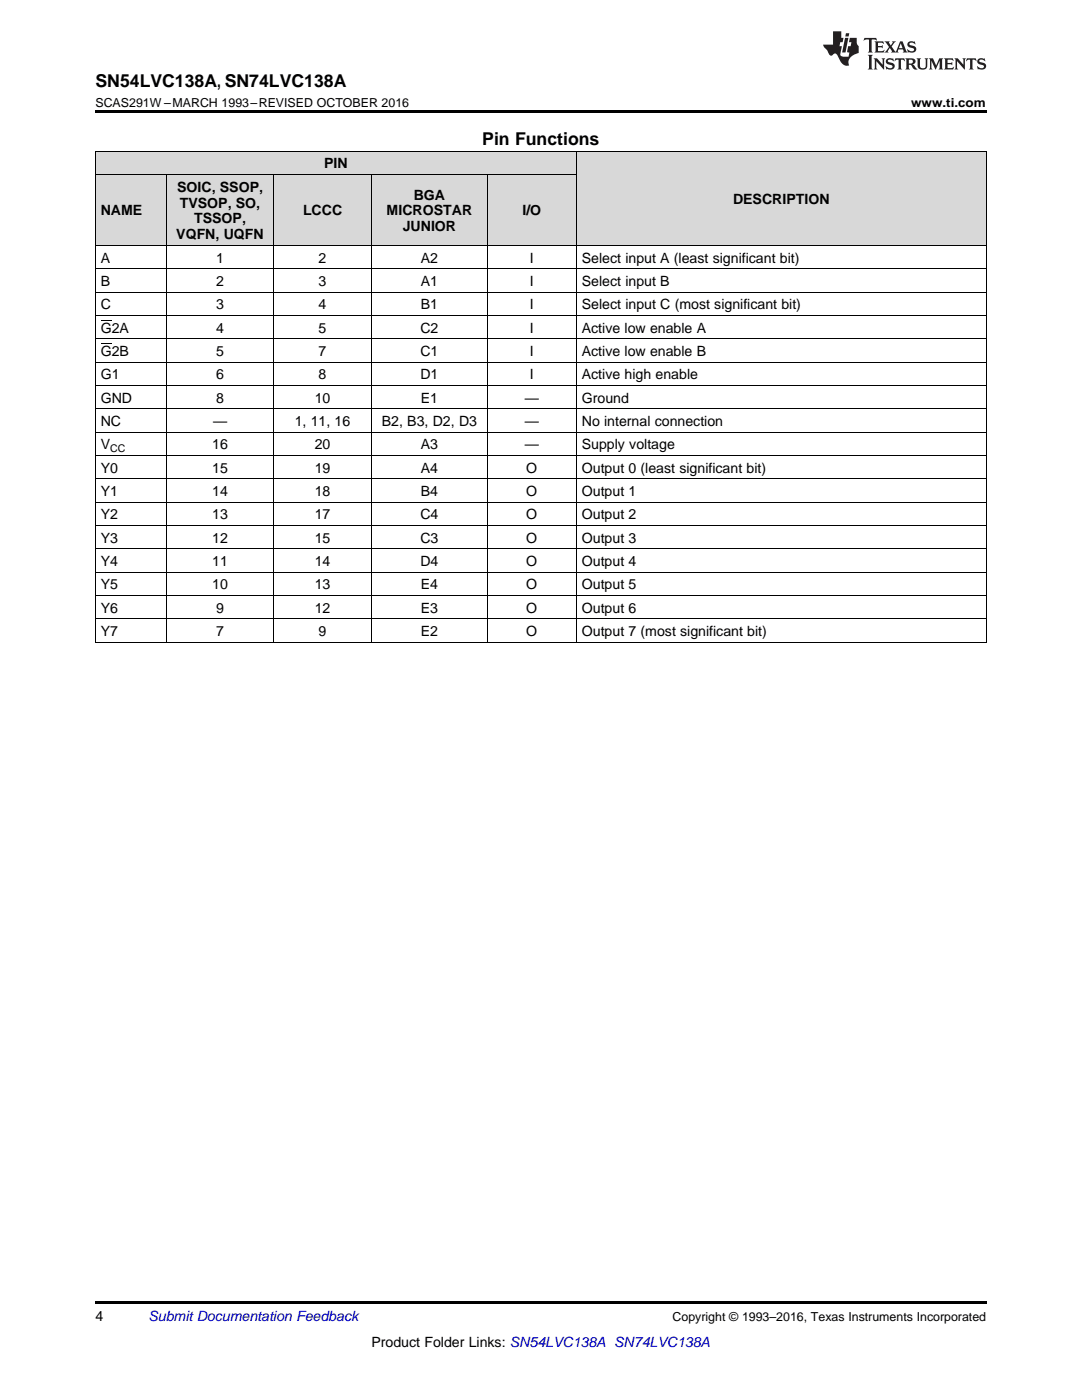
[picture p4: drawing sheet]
<svg xmlns="http://www.w3.org/2000/svg" width="216mm" height="279mm" viewBox="0 0 216 279" stroke-linecap="round" stroke-linejoin="round" font-family="sans-serif">
<g fill="#d8d8d8">
<path d="M115 30.2h81.8v18.8h-81.8z"/>
<path d="M19 34.9h14.3v14.1h-14.3z"/>
<path d="M33.3 34.9h21.3v14.1h-21.3z"/>
<path d="M54.6 34.9h19.6v14.1h-19.6z"/>
<path d="M74.2 34.9h23.1v14.1h-23.1z"/>
<path d="M97.3 34.9h17.7v14.1h-17.7z"/>
<path d="M19 30.2h14.3v4.7h-14.3z"/>
<path d="M33.3 30.2h21.3v4.7h-21.3z"/>
<path d="M54.6 30.2h19.6v4.7h-19.6z"/>
<path d="M74.2 30.2h23.1v4.7h-23.1z"/>
<path d="M97.3 30.2h17.7v4.7h-17.7z"/>
</g>
<path d="M19 22h177.8v.5h-177.8zM19 259.7h177.8v.5h-177.8z" fill="#000"/>
<g fill="none" stroke="#000" stroke-width=".2">
<path d="M19 34.8h96M19 30.1h177.8M19.1 30.2v98M33.2 34.9v93.3M54.6 34.9v93.3M74.1 34.9v93.3M97.2 34.9v93.3M115 30.2v98M196.8 30.2v98M19 58.3h177.8M19 53.6h177.8M19 49h177.8"/>
<path d="M19 76.9h177.8M19 72.3h177.8M19 67.6h177.8M19 63h177.8M19 95.5h177.8M19 90.9h177.8M19 86.2h177.8M19 81.6h177.8M19 118.8h177.8M19 114.2h177.8M19 109.5h177.8M19 104.9h177.8"/>
<path d="M19 100.2h177.8M19 128.1h177.8M19 123.5h177.8"/>
</g>
<g fill="#231f20">
<path d="M172.5 7.6l-.1 .5 .4-.2h.6v.1v2.1l-.2 .4h.9l-.2-.4v-2.1l.1-.1h.5l.5 .2-.2-.5zM174.5 8.3l.2 .3v1.5l-.2 .4h1.8l.2-.6a1.04 1.04 0 0 1-1.3 .2v-.7h.6l.3 .2v-.6l-.3 .2h-.6v-.6l.8-.1 .4 .3-.2-.5zM176.5 8.3l.9 1.1-.9 1.1h.8l-.2-.2 .4-.7 .5 .7-.2 .2h1.5l-.2-.2 .2-.4h.9l.1 .4-.2 .2h1l-.3-.3-.7-1.9h-.5l-.9 2-.8-1 .9-1h-.8l.1 .3-.4 .5-.3-.6 .1-.2zM179.7 8.6l.4 1h-.7zM181.3 8.4a.63 .63 0 0 0-.2 .7 .63 .63 0 0 0 .6 .4l.6 .2 .1 .2a.75 .75 0 0 1-.7 .4 .75 .75 0 0 1-.6-.5l.1 .7 .1-.1a1.11 1.11 0 0 0 1.5-.6 1.13 1.13 0 0 0-1.2-.8l-.1-.4a1.04 1.04 0 0 1 1.2 .2l-.2-.5-.2 .1-.4-.2zM173.2 10.9l.2 .4v2.2l-.2 .4h1l-.3-.4v-2.2l.3-.4zM174.3 11.6l.3 .4v1.5l-.3 .4h.8l-.2-.4v-1.3l1.5 1.7v-1.9l.2-.4h-.7l.2 .4v.9l-1.1-1.3zM177 11.8a.62 .62 0 0 0-.2 .7 .62 .62 0 0 0 .6 .4l.6 .1 .1 .3a.76 .76 0 0 1-.7 .3 .76 .76 0 0 1-.7-.4l.2 .7 .1-.1a1.11 1.11 0 0 0 1.5-.6 1.13 1.13 0 0 0-1.2-.8l-.1-.4a1.04 1.04 0 0 1 1.2 .2l-.2-.6-.2 .1-.5-.1zM178.7 11.6l-.2 .6a.61 .61 0 0 1 .8-.3v1.6l-.2 .4h.9l-.2-.4v-1.6a.63 .63 0 0 1 .7 .3l-.1-.6zM180.6 11.6l.3 .4v1.5l-.3 .4h1l-.2-.2-.1-.8 .6 .2a.76 .76 0 0 0 1.2 .7l-1-1a.58 .58 0 0 0 .6-.5 .58 .58 0 0 0-.5-.6zM181.4 11.9h.1a.45 .45 0 0 1 .5 .1 .45 .45 0 0 1 .1 .5l-.8 .2zM182.9 11.6l.2 .2a2.17 2.17 0 0 0 .3 1.9 .99 .99 0 0 0 1.6-.6v-1.1l.2-.4h-.7l.2 .2a1.92 1.92 0 0 1-.2 1.8 .6 .6 0 0 1-.9-.5v-1.1l.2-.4zM185.4 11.6l.2 .4v1.5l-.2 .4h.7l-.2-.4v-1.4l.8 1.8 .8-1.8v1.4l-.2 .4h.9l-.2-.4v-1.5l.2-.4h-.8l-.6 1.5-.6-1.5zM188.4 11.6l.2 .4v1.5l-.2 .4h1.8l.1-.6a1.04 1.04 0 0 1-1.2 .1v-.6h.5l.4 .2v-.6l-.4 .2h-.5v-.7h.8l.3 .3-.1-.6zM190.5 11.6l.2 .4v1.5l-.2 .4h.7l-.2-.4v-1.3l1.5 1.7v-1.9l.2-.4h-.7l.2 .4v.9l-1.1-1.3zM192.9 11.6l-.1 .6a.61 .61 0 0 1 .7-.3l.1 1.6-.3 .4h1l-.3-.4 .1-1.6a.63 .63 0 0 1 .7 .3l-.1-.6zM195.2 11.8a.62 .62 0 0 0-.2 .7 .62 .62 0 0 0 .6 .4l.6 .1 .1 .3a.76 .76 0 0 1-.7 .3 .76 .76 0 0 1-.6-.4l.1 .7 .1-.1a1.11 1.11 0 0 0 1.6-.6 1.13 1.13 0 0 0-1.3-.8l-.1-.4a1.04 1.04 0 0 1 1.2 .2l-.1-.6-.2 .1-.5-.1z"/>
<path d="M166.2 6.3v2.6h-1.9v.4l.8 .9a.91 .91 0 0 0 1 .8 .56 .56 0 0 1 .5-.3 .56 .56 0 0 1 .5 .3l.4 .8a1.53 1.53 0 0 0 1.9 1.2 1.54 1.54 0 0 1 1-2.1l.9-.3v-1.4a1.52 1.52 0 0 1-.4-1.6h-1.3l-.2 .8h.5l-.2 .8h-.5l-.1 1v.2l.4 .1-.2 .8a1.93 1.93 0 0 1-1.6-.3l.3-1.8h-.5l.2-.8h.4l.2-.8h-.4v-1.3zM168.6 7.6l-.6 2.9h.7l.6-2.9zM168.8 6.6l-.1 .7h.6l.2-.7z"/>
</g>
<path d="M20.1 68.6h2.2M20.1 63.9h2.2" fill="none" stroke="#000" stroke-width=".2"/>
<g font-size="3.5">
<text x="19" y="17.3">SN54LVC138A, SN74LVC138A</text>
<text x="96.2" y="28.9">Pin Functions</text>
</g>
<g font-size="2.8">
<text x="64.7" y="33.6">PIN</text>
<text x="35.3" y="38.2">SOIC, SSOP,</text>
<text x="35.9" y="41.4">TVSOP, SO,</text>
<text x="82.5" y="39.8">BGA</text>
<text x="146.3" y="40.7">DESCRIPTION</text>
<text x="20.1" y="43">NAME</text>
<text x="35.2" y="47.8">VQFN, UQFN</text>
<text x="38.7" y="44.6">TSSOP,</text>
<text x="60.5" y="43">LCCC</text>
<text x="77.2" y="43">MICROSTAR</text>
<text x="80.4" y="46.2">JUNIOR</text>
<text x="104.2" y="43">I/O</text>
<text x="20.1" y="52.4">A</text>
<text x="43.1" y="52.4">1</text>
<text x="63.6" y="52.4">2</text>
<text x="84" y="52.4">A2</text>
<text x="105.7" y="52.4">I</text>
<text x="116.1" y="52.4">Select input A (least significant bit)</text>
<text x="20.1" y="57.1">B</text>
<text x="43.1" y="57.1">2</text>
<text x="63.6" y="57.1">3</text>
<text x="84" y="57.1">A1</text>
<text x="105.7" y="57.1">I</text>
<text x="116.1" y="57.1">Select input B</text>
<text x="20.1" y="61.7">C</text>
<text x="43.1" y="61.7">3</text>
<text x="63.6" y="61.7">4</text>
<text x="84" y="61.7">B1</text>
<text x="105.7" y="61.7">I</text>
<text x="116.1" y="61.7">Select input C (most significant bit)</text>
<text x="20.1" y="66.4">G2A</text>
<text x="20.1" y="71">G2B</text>
<text x="43.1" y="66.4">4</text>
<text x="43.1" y="71">5</text>
<text x="63.6" y="66.4">5</text>
<text x="63.6" y="71">7</text>
<text x="83.9" y="66.4">C2</text>
<text x="83.9" y="71">C1</text>
<text x="105.7" y="66.4">I</text>
<text x="105.7" y="71">I</text>
<text x="116.1" y="66.4">Active low enable A</text>
<text x="116.1" y="71">Active low enable B</text>
<text x="20.1" y="75.7">G1</text>
<text x="43.1" y="75.7">6</text>
<text x="63.6" y="75.7">8</text>
<text x="83.9" y="75.7">D1</text>
<text x="105.7" y="75.7">I</text>
<text x="116.1" y="75.7">Active high enable</text>
<text x="20.1" y="80.4">GND</text>
<text x="43.1" y="80.4">8</text>
<text x="62.8" y="80.4">10</text>
<text x="84" y="80.4">E1</text>
<text x="104.7" y="80.4">—</text>
<text x="116.1" y="80.4">Ground</text>
<text x="20.1" y="85">NC</text>
<text x="20.1" y="89.7">V</text>
<text x="42.3" y="89.7">16</text>
<text x="42.5" y="85">—</text>
<text x="58.8" y="85">1, 11, 16</text>
<text x="62.8" y="89.7">20</text>
<text x="76.2" y="85">B2, B3, D2, D3</text>
<text x="84" y="89.7">A3</text>
<text x="104.7" y="85">—</text>
<text x="104.7" y="89.7">—</text>
<text x="116.1" y="85">No internal connection</text>
<text x="116.1" y="89.7">Supply voltage</text>
<text x="20.1" y="94.3">Y0</text>
<text x="42.3" y="94.3">15</text>
<text x="62.8" y="94.3">19</text>
<text x="84" y="94.3">A4</text>
<text x="105" y="94.3">O</text>
<text x="116.1" y="94.3">Output 0 (least significant bit)</text>
<text x="20.1" y="99">Y1</text>
<text x="42.3" y="99">14</text>
<text x="62.8" y="99">18</text>
<text x="84" y="99">B4</text>
<text x="105" y="99">O</text>
<text x="116.1" y="99">Output 1</text>
<text x="20.1" y="103.6">Y2</text>
<text x="42.3" y="103.6">13</text>
<text x="62.8" y="103.6">17</text>
<text x="83.9" y="103.6">C4</text>
<text x="105" y="103.6">O</text>
<text x="116.1" y="103.6">Output 2</text>
<text x="20.1" y="108.3">Y3</text>
<text x="20.1" y="113">Y4</text>
<text x="42.3" y="108.3">12</text>
<text x="42.3" y="113">11</text>
<text x="62.8" y="108.3">15</text>
<text x="62.8" y="113">14</text>
<text x="83.9" y="108.3">C3</text>
<text x="83.9" y="113">D4</text>
<text x="105" y="108.3">O</text>
<text x="105" y="113">O</text>
<text x="116.1" y="108.3">Output 3</text>
<text x="116.1" y="113">Output 4</text>
<text x="20.1" y="117.6">Y5</text>
<text x="42.3" y="117.6">10</text>
<text x="62.8" y="117.6">13</text>
<text x="84" y="117.6">E4</text>
<text x="105" y="117.6">O</text>
<text x="116.1" y="117.6">Output 5</text>
<text x="20.1" y="122.3">Y6</text>
<text x="43.1" y="122.3">9</text>
<text x="62.8" y="122.3">12</text>
<text x="84" y="122.3">E3</text>
<text x="105" y="122.3">O</text>
<text x="116.1" y="122.3">Output 6</text>
<text x="20.1" y="126.9">Y7</text>
<text x="43.1" y="126.9">7</text>
<text x="63.6" y="126.9">9</text>
<text x="84" y="126.9">E2</text>
<text x="105" y="126.9">O</text>
<text x="116.1" y="126.9">Output 7 (most significant bit)</text>
<text x="19" y="263.6">4</text>
<text x="74.1" y="268.9">Product Folder Links: SN54LVC138A SN74LVC138A</text>
</g>
<text font-size="2.8" fill="#0000c8" x="29.6" y="263.6">Submit Documentation Feedback</text>
<g font-size="2.5">
<text x="19" y="21.4">SCAS291W –MARCH 1993–REVISED OCTOBER 2016</text>
<text x="181.8" y="21.4">www.ti.com</text>
<text x="134.2" y="263.6">Copyright © 1993–2016, Texas Instruments Incorporated</text>
</g>
<text font-size="2.1" x="22" y="90.2">CC</text>
</svg>
